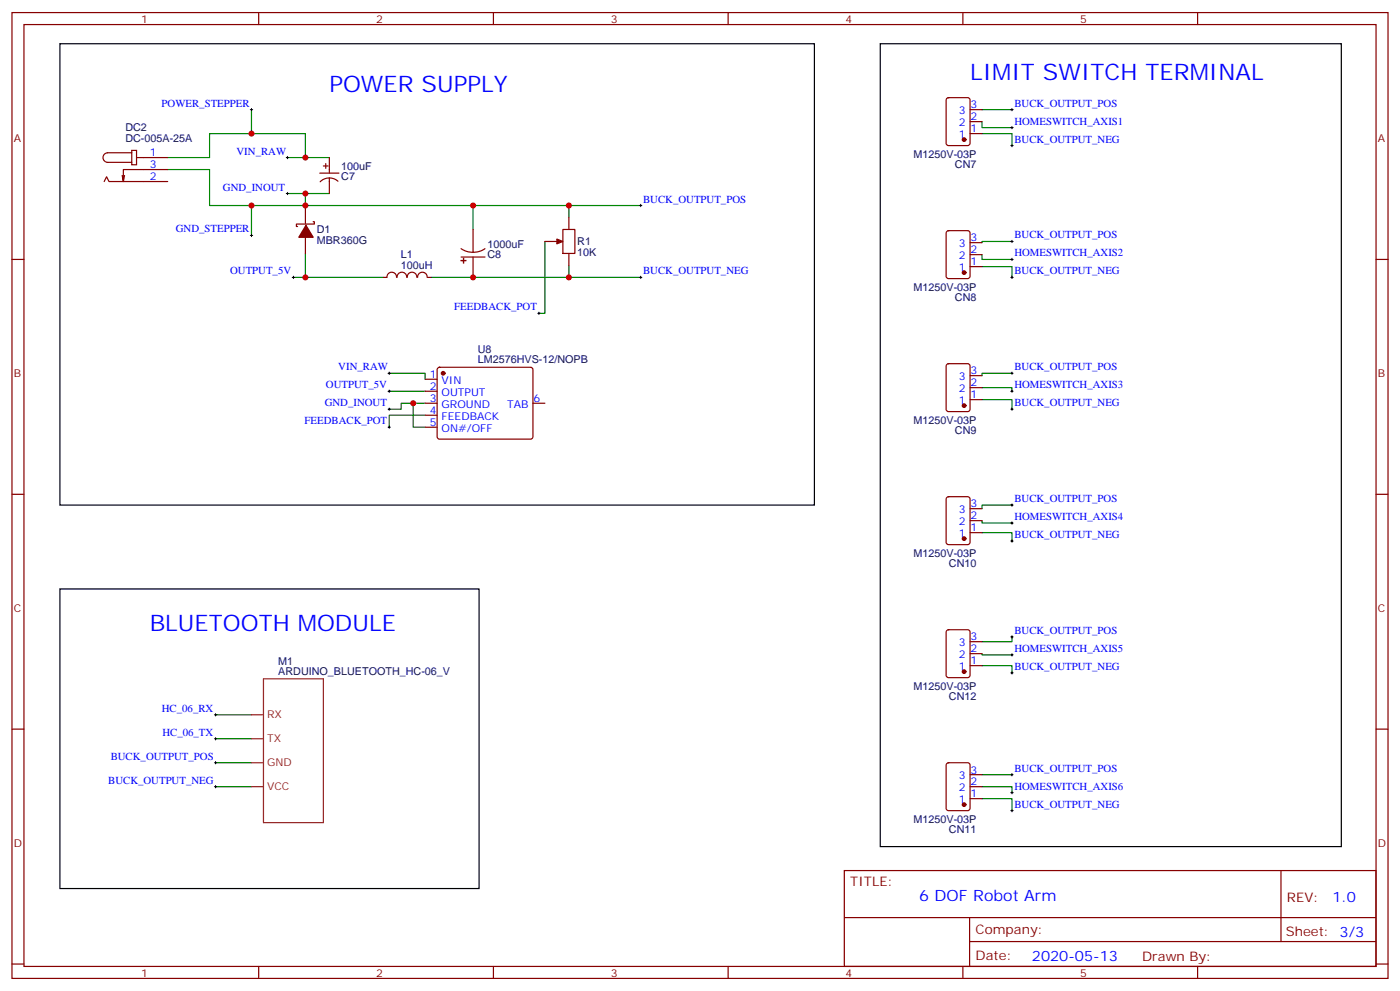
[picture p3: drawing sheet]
<svg xmlns="http://www.w3.org/2000/svg" width="412mm" height="292mm" viewBox="0 0 412 292" stroke-linecap="round" stroke-linejoin="round" font-family="sans-serif">
<g fill="none" stroke="#870000" stroke-width=".35">
<path d="M3.5 3.7h405.4v284.3h-405.4zM7.1 7.2h398.2v277.3h-398.2zM76.2 3.7v3.5M145.3 3.7v3.5M214.5 3.7v3.5M283.6 3.7v3.5M352.8 3.7v3.5M278.9 29l.5-.2h5.6l.7 .4 .1 13-.5 .6-5.9 .1-.7-.5v-12.9zM285.8 39.3h3.5M285.8 35.8h3.5M285.8 32.3h3.5M30.7 53.4l.7-1.4 .7 1.4h17.3"/>
<path d="M36.7 51.7l-.4 1.7M38.8 44.3h1.4v4.2h-1.4zM38.8 45h-7.1a1.41 1.41 0 0 0-1.4 1.4 1.41 1.41 0 0 0 1.4 1.4h7.1M40.2 46.4h9.2M49.4 49.9h-13.1v3.5l-.3-1.7M94.2 51h5.6M95.2 48.9h1.5M96 48.2v1.4M97 46.4v4.6M97 52.4v4.6M99.6 53.4a3.8 3.8 0 0 0-5.3 .1M3.5 76.4h3.6"/>
<path d="M90 60.5v5.3M90 69.3v5.3M92.3 65.3h.3v.7h-5.3v.7h.4M135.8 73.2l1.7 .8 1.8 .3M135.8 75.7h7.1M139.3 67.6v6.7M139.3 75.7v6M142.9 73.2l-1.7 .8-1.9 .3M160.5 71.1h3.5M165.8 67.6h3.5v7h-3.5zM167.6 64v3.6M167.6 74.6v3.5"/>
<path d="M278.9 68.1l.5-.2h5.6l.7 .4 .1 13-.5 .7h-5.9l-.7-.4v-13zM285.8 78.5h3.5M285.8 75h3.5M285.8 71.4h3.5M405.3 76.4h3.6M112.9 81.7h1M114 81.6a1.41 1.41 0 0 1 1.4-1.5 1.41 1.41 0 0 1 1.4 1.5M117 81.6a1.41 1.41 0 0 1 1.4-1.5 1.41 1.41 0 0 1 1.4 1.5M120 81.6a1.41 1.41 0 0 1 1.4-1.5 1.41 1.41 0 0 1 1.4 1.5M123 81.6a1.41 1.41 0 0 1 1.4-1.5 1.41 1.41 0 0 1 1.4 1.5M125.9 81.7h1.1M125.2 111.7h3.6"/>
<path d="M125.2 115.2h3.6M125.2 118.7h3.6M129 108.3l.5-.2h26.8l.5 .2 .2 .5-.1 20.1-.6 .4-27.1-.1-.4-.6v-19.8zM157 118.7h3.5M278.9 107.3l.5-.2h5.6l.7 .4 .1 13-.5 .6-5.9 .1-.7-.5v-12.9zM285.8 117.7h3.5M285.8 114.1h3.5M285.8 110.6h3.5M125.2 122.2h3.6M125.2 125.8h3.6M3.5 145.5h3.6M278.9 146.4l.5-.2h5.6l.7 .5 .1 12.9-.5 .7h-5.9l-.7-.4v-13z"/>
<path d="M285.8 156.8h3.5M285.8 153.3h3.5M285.8 149.8h3.5M405.3 145.5h3.6M278.9 185.6l.5-.2h5.6l.7 .4 .1 13-.5 .6-5.9 .1-.7-.5v-12.9zM285.8 196h3.5M285.8 192.4h3.5M285.8 188.9h3.5M3.5 214.7h3.6M405.3 214.7h3.6M278.9 224.7l.5-.2h5.6l.7 .5 .1 12.9-.5 .7-5.9 .1-.7-.5v-13zM285.8 235.1h3.5"/>
<path d="M285.8 231.6h3.5M285.8 228.1h3.5M248.7 256.3h156.6v28.2h-156.6zM377.3 256.3v20.9M248.7 270.1h156.5M285.6 277.2h119.6M285.6 270.1v14.2M3.5 283.8h3.6M76.2 284.5v3.5M145.3 284.5v3.5M214.5 284.5v3.5M283.6 284.5v3.5"/>
<path d="M352.8 284.5v3.5M405.3 283.8h3.6"/>
</g>
<g fill="none" stroke="#008700" stroke-width=".35">
<path d="M74.1 32.3v7M289.3 35.8v1.8h8.8M289.3 39.3h8.8v3.6M289.3 32.3h8.8M49.4 49.9h12.3v10.6h28.3v-3.5h-5.3M49.4 46.4h12.3v-7.1h28.3v7.1h-5.3M90 57h7M90 46.4h7M74.1 60.5v8.8M90 60.5h49.3v7.1M90 74.6v7.1h-3.6M139.3 60.5h28.3v3.5"/>
<path d="M160.5 71.1v21.2h-1.8M167.6 78.1v3.6h-40.6M167.6 60.5h21.1M289.3 75v1.4h8.8M289.3 78.5h8.8v3.2M298.1 71.1h-8.8v.3M90 81.7h22.9M167.6 81.7h21.1M114.7 109.9h10.5v1.8M114.7 115.2h10.5M121.7 118.7v7.1h3.5M125.2 118.7h-7v1.8h-3.5"/>
<path d="M289.3 114.1h8.8v1.1M289.3 117.7h8.8v2.8M298.1 109.9h-8.8v.7M125.2 122.2h-10.5v3.6M289.3 153.3v.7h8.8M289.3 156.8h8.8v2.5M298.1 148.7h-8.8v1.1M289.3 192.4v.4h8.8M289.3 196h8.8v2.1M298.1 187.5v1.4h-8.8M63.5 217.5h10.6M63.5 210.4h10.6"/>
<path d="M63.5 231.6h10.6M63.5 224.5h10.6M289.3 235.1h8.8v3.6M289.3 231.6h8.8v1.8M289.3 228.1h8.8"/>
</g>
<g fill="none" stroke="#000" stroke-width=".29">
<path d="M73.7 32.3h.7M74.1 31.9v.7M297.7 37.6h.7M297.7 32.3h.7M298.1 31.9v.7M298.1 37.2v.7M84.3 57h.7M84.3 46.4h.7M84.7 46v.7M84.7 56.6v.7M297.7 42.9h.7M298.1 42.5v.7"/>
<path d="M73.7 69.3h.7M74.1 69v.7M188.4 60.5h.7M188.7 60.1v.8M297.7 71.1h.7M297.7 76.4h.7M298.1 70.7v.7M298.1 76v.7M86.1 81.7h.7M86.4 81.3v.7M158.4 92.3h.7M158.7 91.9v.7"/>
<path d="M188.4 81.7h.7M188.7 81.3v.7M297.7 81.7h.7M298.1 81.3v.7M114.3 109.9h.7M114.3 115.2h.7M114.7 109.5v.7M114.7 114.8v.7M297.7 109.9h.7M297.7 115.2h.7M298.1 109.5v.7M298.1 114.8v.7"/>
<path d="M114.3 120.5h.7M114.3 125.8h.7M114.7 120.1v.7M114.7 125.4v.7M297.7 120.5h.7M298.1 120.1v.7M297.7 159.3h.7M297.7 148.7h.7M297.7 154h.7M298.1 148.3v.7M298.1 153.6v.7M298.1 158.9v.7"/>
<path d="M297.7 198.1h.7M297.7 187.5h.7M297.7 192.8h.7M298.1 187.1v.8M298.1 192.4v.7M298.1 197.7v.7M63.1 217.5h.8M63.1 210.4h.8M63.5 210.1v.7M63.5 217.1v.7M63.1 231.6h.8M63.1 224.5h.8"/>
<path d="M63.5 224.2v.7M63.5 231.2v.8M297.7 238.7h.7M297.7 228.1h.7M297.7 233.4h.7M298.1 227.7v.7M298.1 233v.7M298.1 238.3v.7"/>
</g>
<path d="M77.6 199.8h17.6v42.4h-17.6zM74.1 217.5h3.5M74.1 210.4h3.5M74.1 224.5h3.5M74.1 231.6h3.5" fill="none" stroke="#8c2424" stroke-width=".35"/>
<path d="M17.6 12.9h222.3v135.8h-222.3zM259.3 12.9h135.8v236.3h-135.8zM17.6 173.4h123.5v88.2h-123.5z" fill="none" stroke="#000" stroke-width=".35"/>
<g fill="#870000" stroke="#870000" stroke-width=".35">
<path d="M164 70.4l1.8 .7-1.8 .7z"/>
<path d="M135.8 76.7h1.4z"/>
<path d="M136.5 76l.1 1.4z"/>
<path d="M90.1 66.3l2.2 3.5h-4.3z"/>
<circle cx="284" cy="197.7" r=".53"/>
<circle cx="284" cy="236.9" r=".53"/>
<circle cx="284" cy="158.6" r=".53"/>
<circle cx="284" cy="119.4" r=".53"/>
<circle cx="284" cy="80.3" r=".53"/>
<circle cx="284" cy="41.1" r=".53"/>
<circle cx="130.5" cy="109.9" r=".53"/>
</g>
<g fill="#c00">
<circle cx="74.1" cy="39.3" r=".88"/>
<circle cx="167.6" cy="81.7" r=".88"/>
<circle cx="139.3" cy="81.7" r=".88"/>
<circle cx="90" cy="57" r=".88"/>
<circle cx="121.7" cy="118.7" r=".88"/>
<circle cx="90" cy="46.4" r=".88"/>
<circle cx="90" cy="60.5" r=".88"/>
<circle cx="90" cy="81.7" r=".88"/>
<circle cx="139.3" cy="60.5" r=".88"/>
<circle cx="167.6" cy="60.5" r=".88"/>
<circle cx="74.1" cy="60.5" r=".88"/>
</g>
<g font-size="6.7" fill="#00f">
<text x="285.8" y="23.5">LIMIT SWITCH TERMINAL</text>
<text x="97" y="27">POWER SUPPLY</text>
<text x="44.1" y="185.7">BLUETOOTH MODULE</text>
</g>
<text font-size="4.6" fill="#00f" x="270.8" y="265.3">6 DOF Robot Arm</text>
<g font-size="4.2" fill="#00f">
<text x="392.5" y="265.6">1.0</text>
<text x="304" y="282.9">2020-05-13</text>
</g>
<g font-size="3.9" fill="#800">
<text x="250.5" y="260.9">TITLE:</text>
<text x="379.1" y="265.6">REV:</text>
<text x="287.4" y="275.1">Company:</text>
<text x="378.7" y="275.7">Sheet: 3/3</text>
<text x="287.4" y="282.8">Date:</text>
<text x="336.4" y="282.8">Drawn By:</text>
</g>
<g font-size="3.2" fill="#800">
<text x="41.6" y="6.7">1</text>
<text x="110.8" y="6.7">2</text>
<text x="179.9" y="6.7">3</text>
<text x="249.1" y="6.7">4</text>
<text x="318.2" y="6.7">5</text>
<text x="4.1" y="41.8">A</text>
<text x="405.9" y="41.8">A</text>
<text x="4.1" y="110.9">B</text>
<text x="405.9" y="110.9">B</text>
<text x="4.1" y="180.1">C</text>
<text x="405.9" y="180.1">C</text>
<text x="4.1" y="249.2">D</text>
<text x="405.9" y="249.2">D</text>
<text x="41.6" y="287.5">1</text>
<text x="110.8" y="287.5">2</text>
<text x="179.9" y="287.5">3</text>
<text x="249.1" y="287.5">4</text>
<text x="318.2" y="287.5">5</text>
</g>
<g font-size="3.2" fill="#00f">
<text x="47.6" y="31.4">POWER_STEPPER</text>
<text x="282.4" y="33.7">3</text>
<text x="285.9" y="35.5">2</text>
<text x="285.9" y="31.9">3</text>
<text x="298.8" y="31.4">BUCK_OUTPUT_POS</text>
<text x="282.4" y="40.7">1</text>
<text x="282.4" y="37.2">2</text>
<text x="285.9" y="39">1</text>
<text x="298.8" y="36.7">HOMESWITCH_AXIS1</text>
<text x="298.8" y="42">BUCK_OUTPUT_NEG</text>
<text x="44.1" y="46">1</text>
<text x="69.7" y="45.5">VIN_RAW</text>
<text x="44.1" y="49.6">3</text>
<text x="44.1" y="53.1">2</text>
<text x="65.7" y="56.1">GND_INOUT</text>
<text x="189.4" y="59.6">BUCK_OUTPUT_POS</text>
<text x="51.8" y="68.4">GND_STEPPER</text>
<text x="285.9" y="71.1">3</text>
<text x="298.8" y="70.2">BUCK_OUTPUT_POS</text>
<text x="282.4" y="76.4">2</text>
<text x="282.4" y="72.8">3</text>
<text x="285.9" y="74.6">2</text>
<text x="298.8" y="75.5">HOMESWITCH_AXIS2</text>
<text x="67.8" y="80.8">OUTPUT_5V</text>
<text x="189.4" y="80.8">BUCK_OUTPUT_NEG</text>
<text x="282.4" y="79.9">1</text>
<text x="285.9" y="78.1">1</text>
<text x="298.8" y="80.8">BUCK_OUTPUT_NEG</text>
<text x="133.8" y="91.4">FEEDBACK_POT</text>
<text x="99.7" y="109">VIN_RAW</text>
<text x="126.6" y="111.3">1</text>
<text x="130.1" y="113.1">VIN</text>
<text x="282.4" y="112">3</text>
<text x="285.9" y="113.8">2</text>
<text x="285.9" y="110.2">3</text>
<text x="298.8" y="109">BUCK_OUTPUT_POS</text>
<text x="95.7" y="119.6">GND_INOUT</text>
<text x="96" y="114.3">OUTPUT_5V</text>
<text x="126.6" y="114.8">2</text>
<text x="126.6" y="118.4">3</text>
<text x="130.1" y="116.6">OUTPUT</text>
<text x="157.2" y="118.4">6</text>
<text x="282.4" y="119.1">1</text>
<text x="282.4" y="115.5">2</text>
<text x="285.9" y="117.3">1</text>
<text x="298.8" y="119.6">BUCK_OUTPUT_NEG</text>
<text x="298.8" y="114.3">HOMESWITCH_AXIS3</text>
<text x="89.7" y="124.9">FEEDBACK_POT</text>
<text x="126.6" y="121.9">4</text>
<text x="126.6" y="125.4">5</text>
<text x="130.1" y="120.1">GROUND</text>
<text x="130.1" y="123.6">FEEDBACK</text>
<text x="149.4" y="120.1">TAB</text>
<text x="130.1" y="127.2">ON#/OFF</text>
<text x="285.9" y="149.4">3</text>
<text x="298.8" y="147.8">BUCK_OUTPUT_POS</text>
<text x="282.4" y="154.7">2</text>
<text x="282.4" y="151.2">3</text>
<text x="285.9" y="152.9">2</text>
<text x="298.8" y="153.1">HOMESWITCH_AXIS4</text>
<text x="282.4" y="158.2">1</text>
<text x="285.9" y="156.5">1</text>
<text x="298.8" y="158.4">BUCK_OUTPUT_NEG</text>
<text x="282.4" y="190.3">3</text>
<text x="285.9" y="188.6">3</text>
<text x="298.8" y="186.6">BUCK_OUTPUT_POS</text>
<text x="298.8" y="191.9">HOMESWITCH_AXIS5</text>
<text x="282.4" y="197.4">1</text>
<text x="282.4" y="193.9">2</text>
<text x="285.9" y="195.6">1</text>
<text x="285.9" y="192.1">2</text>
<text x="298.8" y="197.2">BUCK_OUTPUT_NEG</text>
<text x="47.7" y="209.6">HC_06_RX</text>
<text x="47.8" y="216.6">HC_06_TX</text>
<text x="32.6" y="223.7">BUCK_OUTPUT_POS</text>
<text x="285.9" y="227.7">3</text>
<text x="298.8" y="227.2">BUCK_OUTPUT_POS</text>
<text x="31.9" y="230.7">BUCK_OUTPUT_NEG</text>
<text x="282.4" y="233">2</text>
<text x="282.4" y="229.5">3</text>
<text x="285.9" y="231.2">2</text>
<text x="298.8" y="232.5">HOMESWITCH_AXIS6</text>
<text x="282.4" y="236.5">1</text>
<text x="285.9" y="234.8">1</text>
<text x="298.8" y="237.8">BUCK_OUTPUT_NEG</text>
</g>
<g font-size="3.2" fill="#000080">
<text x="36.9" y="41.8">DC-005A-25A</text>
<text x="36.9" y="38.6">DC2</text>
<text x="269.1" y="46.4">M1250V-03P</text>
<text x="100.5" y="49.9">100uF</text>
<text x="100.5" y="53.1">C7</text>
<text x="281.3" y="49.6">CN7</text>
<text x="93.3" y="71.9">MBR360G</text>
<text x="93.3" y="68.7">D1</text>
<text x="118.1" y="75.9">L1</text>
<text x="143.6" y="73">1000uF</text>
<text x="143.6" y="75.9">C8</text>
<text x="170" y="75.4">10K</text>
<text x="170" y="72.2">R1</text>
<text x="118.1" y="79.1">100uH</text>
<text x="269.1" y="85.5">M1250V-03P</text>
<text x="281.3" y="88.7">CN8</text>
<text x="140.7" y="106.9">LM2576HVS-12/NOPB</text>
<text x="140.7" y="104">U8</text>
<text x="269.1" y="124.7">M1250V-03P</text>
<text x="281.3" y="127.9">CN9</text>
<text x="269.1" y="163.9">M1250V-03P</text>
<text x="279.5" y="167">CN10</text>
<text x="82" y="195.7">M1</text>
<text x="82" y="198.8">ARDUINO_BLUETOOTH_HC-06_V</text>
<text x="269.1" y="203">M1250V-03P</text>
<text x="279.5" y="206.2">CN12</text>
<text x="269.1" y="242.2">M1250V-03P</text>
<text x="279.5" y="245.4">CN11</text>
</g>
<g font-size="3.2" fill="#8d2323">
<text x="78.7" y="211.5">RX</text>
<text x="78.7" y="218.5">TX</text>
<text x="78.7" y="225.6">GND</text>
<text x="78.7" y="232.7">VCC</text>
</g>
</svg>
